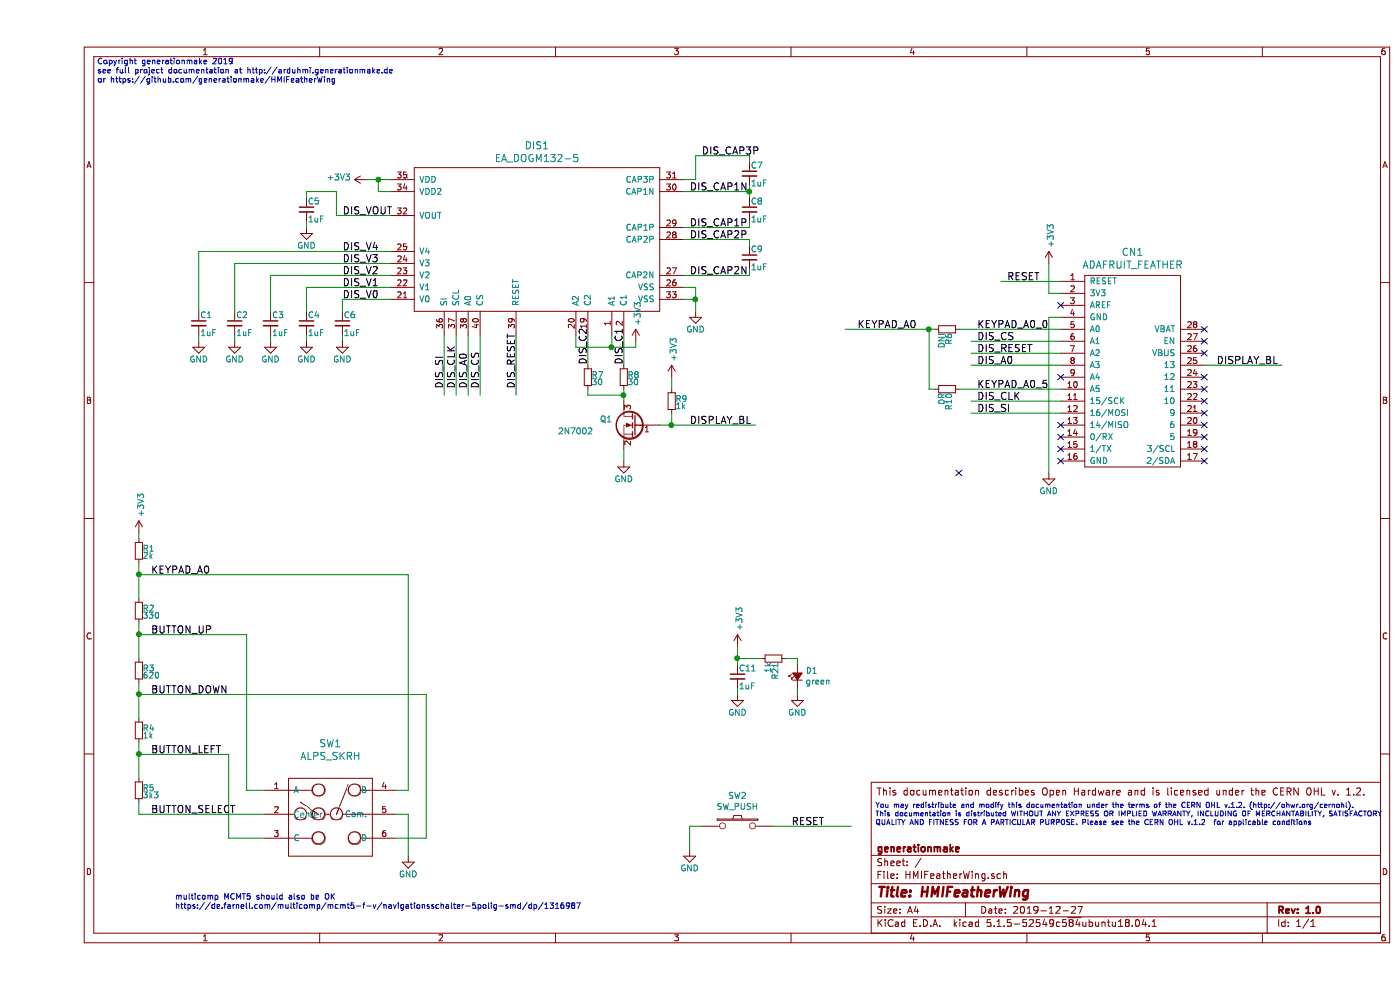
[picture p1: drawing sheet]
EESchema Schematic File Version 4
EELAYER 30 0
EELAYER END
$Descr A4 11693 8268
encoding utf-8
Sheet 1 1
Title "HMIFeatherWing"
Date "2019-12-27"
Rev "1.0"
Comp "generationmake"
Comment1 ""
Comment2 ""
Comment3 ""
Comment4 "This documentation describes Open Hardware and is licensed under the CERN OHL v. 1.2."
$EndDescr
Text Notes 500  700  0    47   ~ 0
Copyright generationmake 2019\nsee full project documentation at http://arduhmi.generationmake.de\nor https://github.com/generationmake/HMIFeatherWing
$Comp
L HMIFeatherWing-rescue:C_0603-ArduHMIShield-rescue-ArduHMIShield-rescue-MKRHMIShield-rescue-MKRHMIShield-rescue C7
U 1 1
P 5950 1450
F 0 "C7" H 5960 1520 50  0000 L CNN
F 1 "1uF" H 5960 1370 50  0000 L CNN
F 2 "capacitors:C_0603" H 5950 1300 50  0001 C CNN
F 3 "" H 5950 1450 50  0000 C CNN
	1    5950 1450
	1    0    0    -1  
$EndComp
$Comp
L HMIFeatherWing-rescue:C_0603-ArduHMIShield-rescue-ArduHMIShield-rescue-MKRHMIShield-rescue-MKRHMIShield-rescue C8
U 1 1
P 5950 1750
F 0 "C8" H 5960 1820 50  0000 L CNN
F 1 "1uF" H 5960 1670 50  0000 L CNN
F 2 "capacitors:C_0603" H 5950 1600 50  0001 C CNN
F 3 "" H 5950 1750 50  0000 C CNN
	1    5950 1750
	1    0    0    -1  
$EndComp
$Comp
L HMIFeatherWing-rescue:GND-ArduHMIShield-rescue-ArduHMIShield-rescue-MKRHMIShield-rescue-MKRHMIShield-rescue #PWR018
U 1 1
P 5500 2600
F 0 "#PWR018" H 5500 2350 50  0001 C CNN
F 1 "GND" H 5500 2450 50  0000 C CNN
F 2 "" H 5500 2600 50  0000 C CNN
F 3 "" H 5500 2600 50  0000 C CNN
	1    5500 2600
	1    0    0    -1  
$EndComp
$Comp
L HMIFeatherWing-rescue:R_1206-ArduHMIShield-rescue-ArduHMIShield-rescue-MKRHMIShield-rescue-MKRHMIShield-rescue R5
U 1 1
P 850 6600
F 0 "R5" H 880 6620 50  0000 L CNN
F 1 "3k3" H 880 6560 50  0000 L CNN
F 2 "resistors:R_0603" H 850 6450 50  0001 C CNN
F 3 "" H 850 6600 50  0000 C CNN
	1    850  6600
	1    0    0    -1  
$EndComp
$Comp
L HMIFeatherWing-rescue:R_1206-ArduHMIShield-rescue-ArduHMIShield-rescue-MKRHMIShield-rescue-MKRHMIShield-rescue R4
U 1 1
P 850 6100
F 0 "R4" H 880 6120 50  0000 L CNN
F 1 "1k" H 880 6060 50  0000 L CNN
F 2 "resistors:R_0603" H 850 5950 50  0001 C CNN
F 3 "" H 850 6100 50  0000 C CNN
	1    850  6100
	1    0    0    -1  
$EndComp
$Comp
L HMIFeatherWing-rescue:R_1206-ArduHMIShield-rescue-ArduHMIShield-rescue-MKRHMIShield-rescue-MKRHMIShield-rescue R3
U 1 1
P 850 5600
F 0 "R3" H 880 5620 50  0000 L CNN
F 1 "620" H 880 5560 50  0000 L CNN
F 2 "resistors:R_0603" H 850 5450 50  0001 C CNN
F 3 "" H 850 5600 50  0000 C CNN
	1    850  5600
	1    0    0    -1  
$EndComp
$Comp
L HMIFeatherWing-rescue:R_1206-ArduHMIShield-rescue-ArduHMIShield-rescue-MKRHMIShield-rescue-MKRHMIShield-rescue R2
U 1 1
P 850 5100
F 0 "R2" H 880 5120 50  0000 L CNN
F 1 "330" H 880 5060 50  0000 L CNN
F 2 "resistors:R_0603" H 850 4950 50  0001 C CNN
F 3 "" H 850 5100 50  0000 C CNN
	1    850  5100
	1    0    0    -1  
$EndComp
$Comp
L HMIFeatherWing-rescue:R_1206-ArduHMIShield-rescue-ArduHMIShield-rescue-MKRHMIShield-rescue-MKRHMIShield-rescue R1
U 1 1
P 850 4600
F 0 "R1" H 880 4620 50  0000 L CNN
F 1 "2k" H 880 4560 50  0000 L CNN
F 2 "resistors:R_0603" H 850 4450 50  0001 C CNN
F 3 "" H 850 4600 50  0000 C CNN
	1    850  4600
	1    0    0    -1  
$EndComp
Text Label 950  4800 0    60   ~ 0
KEYPAD_A0
$Comp
L HMIFeatherWing-rescue:R_1206-ArduHMIShield-rescue-ArduHMIShield-rescue-MKRHMIShield-rescue-MKRHMIShield-rescue R7
U 1 1
P 4600 3150
F 0 "R7" H 4630 3170 50  0000 L CNN
F 1 "30" H 4630 3110 50  0000 L CNN
F 2 "resistors:R_0603" H 4600 3000 50  0001 C CNN
F 3 "" H 4600 3150 50  0000 C CNN
	1    4600 3150
	1    0    0    -1  
$EndComp
$Comp
L HMIFeatherWing-rescue:Q_NMOS_GSD-ArduHMIShield-rescue-ArduHMIShield-rescue-MKRHMIShield-rescue-MKRHMIShield-rescue Q1
U 1 1
P 5000 3550
F 0 "Q1" H 5300 3600 50  0000 R CNN
F 1 "2N7002" H 5650 3500 50  0000 R CNN
F 2 "SOT_TO:SOT-23" H 5200 3650 50  0001 C CNN
F 3 "" H 5000 3550 50  0000 C CNN
	1    5000 3550
	-1   0    0    -1  
$EndComp
$Comp
L HMIFeatherWing-rescue:R_1206-ArduHMIShield-rescue-ArduHMIShield-rescue-MKRHMIShield-rescue-MKRHMIShield-rescue R9
U 1 1
P 5300 3350
F 0 "R9" H 5330 3370 50  0000 L CNN
F 1 "1k" H 5330 3310 50  0000 L CNN
F 2 "resistors:R_0603" H 5300 3200 50  0001 C CNN
F 3 "" H 5300 3350 50  0000 C CNN
	1    5300 3350
	1    0    0    -1  
$EndComp
$Comp
L HMIFeatherWing-rescue:GND-ArduHMIShield-rescue-ArduHMIShield-rescue-MKRHMIShield-rescue-MKRHMIShield-rescue #PWR015
U 1 1
P 4900 3850
F 0 "#PWR015" H 4900 3600 50  0001 C CNN
F 1 "GND" H 4900 3700 50  0000 C CNN
F 2 "" H 4900 3850 50  0000 C CNN
F 3 "" H 4900 3850 50  0000 C CNN
	1    4900 3850
	1    0    0    -1  
$EndComp
Wire Wire Line
	4900 3750 4900 3850
Wire Wire Line
	6000 3550 5300 3550
Wire Wire Line
	5300 3450 5300 3550
Connection ~ 5300 3550
Wire Wire Line
	5300 3250 5300 3150
Text Label 5450 3550 0    60   ~ 0
DISPLAY_BL
$Comp
L HMIFeatherWing-rescue:GND-ArduHMIShield-rescue-ArduHMIShield-rescue-MKRHMIShield-rescue-MKRHMIShield-rescue #PWR014
U 1 1
P 5450 7100
F 0 "#PWR014" H 5450 6850 50  0001 C CNN
F 1 "GND" H 5450 6950 50  0000 C CNN
F 2 "" H 5450 7100 50  0000 C CNN
F 3 "" H 5450 7100 50  0000 C CNN
	1    5450 7100
	1    0    0    -1  
$EndComp
Wire Wire Line
	5550 6900 5450 6900
Text Label 6300 6900 0    60   ~ 0
RESET
Wire Wire Line
	5300 3550 5200 3550
$Comp
L HMIFeatherWing-rescue:+3V3-power-supply-MKRHMIShield-rescue-MKRHMIShield-rescue #PWR013
U 1 1
P 2750 1500
F 0 "#PWR013" H 2750 1350 50  0001 C CNN
F 1 "+3V3" V 2765 1628 50  0000 L CNN
F 2 "" H 2750 1500 50  0000 C CNN
F 3 "" H 2750 1500 50  0000 C CNN
	1    2750 1500
	0    -1   -1   0   
$EndComp
$Comp
L HMIFeatherWing-rescue:C_0603-ArduHMIShield-rescue-ArduHMIShield-rescue-MKRHMIShield-rescue-MKRHMIShield-rescue C9
U 1 1
P 5950 2150
F 0 "C9" H 5960 2220 50  0000 L CNN
F 1 "1uF" H 5960 2070 50  0000 L CNN
F 2 "capacitors:C_0603" H 5950 2000 50  0001 C CNN
F 3 "" H 5950 2150 50  0000 C CNN
	1    5950 2150
	1    0    0    -1  
$EndComp
$Comp
L HMIFeatherWing-rescue:R_1206-ArduHMIShield-rescue-ArduHMIShield-rescue-MKRHMIShield-rescue-MKRHMIShield-rescue R8
U 1 1
P 4900 3150
F 0 "R8" H 4930 3170 50  0000 L CNN
F 1 "30" H 4930 3110 50  0000 L CNN
F 2 "resistors:R_0603" H 4900 3000 50  0001 C CNN
F 3 "" H 4900 3150 50  0000 C CNN
	1    4900 3150
	1    0    0    -1  
$EndComp
Wire Wire Line
	5400 2400 5500 2400
Wire Wire Line
	5500 2400 5500 2500
Wire Wire Line
	5400 2500 5500 2500
Connection ~ 5500 2500
Wire Wire Line
	5500 2500 5500 2600
Wire Wire Line
	5950 2300 5950 2250
Wire Wire Line
	5950 2000 5950 2050
Wire Wire Line
	5950 1900 5950 1850
Wire Wire Line
	5950 1550 5950 1600
Connection ~ 5950 1600
Wire Wire Line
	5950 1600 5950 1650
Wire Wire Line
	5950 1350 5950 1300
Wire Wire Line
	5500 1300 5500 1500
Wire Wire Line
	5500 1500 5400 1500
Wire Wire Line
	2950 1500 2850 1500
Wire Wire Line
	2950 1600 2850 1600
Wire Wire Line
	2850 1600 2850 1500
Connection ~ 2850 1500
Wire Wire Line
	2850 1500 2750 1500
$Comp
L HMIFeatherWing-rescue:C_0603-ArduHMIShield-rescue-ArduHMIShield-rescue-MKRHMIShield-rescue-MKRHMIShield-rescue C6
U 1 1
P 2550 2700
F 0 "C6" H 2560 2770 50  0000 L CNN
F 1 "1uF" H 2560 2620 50  0000 L CNN
F 2 "capacitors:C_0603" H 2550 2550 50  0001 C CNN
F 3 "" H 2550 2700 50  0000 C CNN
	1    2550 2700
	1    0    0    -1  
$EndComp
$Comp
L HMIFeatherWing-rescue:C_0603-ArduHMIShield-rescue-ArduHMIShield-rescue-MKRHMIShield-rescue-MKRHMIShield-rescue C4
U 1 1
P 2250 2700
F 0 "C4" H 2260 2770 50  0000 L CNN
F 1 "1uF" H 2260 2620 50  0000 L CNN
F 2 "capacitors:C_0603" H 2250 2550 50  0001 C CNN
F 3 "" H 2250 2700 50  0000 C CNN
	1    2250 2700
	1    0    0    -1  
$EndComp
$Comp
L HMIFeatherWing-rescue:C_0603-ArduHMIShield-rescue-ArduHMIShield-rescue-MKRHMIShield-rescue-MKRHMIShield-rescue C3
U 1 1
P 1950 2700
F 0 "C3" H 1960 2770 50  0000 L CNN
F 1 "1uF" H 1960 2620 50  0000 L CNN
F 2 "capacitors:C_0603" H 1950 2550 50  0001 C CNN
F 3 "" H 1950 2700 50  0000 C CNN
	1    1950 2700
	1    0    0    -1  
$EndComp
$Comp
L HMIFeatherWing-rescue:C_0603-ArduHMIShield-rescue-ArduHMIShield-rescue-MKRHMIShield-rescue-MKRHMIShield-rescue C2
U 1 1
P 1650 2700
F 0 "C2" H 1660 2770 50  0000 L CNN
F 1 "1uF" H 1660 2620 50  0000 L CNN
F 2 "capacitors:C_0603" H 1650 2550 50  0001 C CNN
F 3 "" H 1650 2700 50  0000 C CNN
	1    1650 2700
	1    0    0    -1  
$EndComp
$Comp
L HMIFeatherWing-rescue:C_0603-ArduHMIShield-rescue-ArduHMIShield-rescue-MKRHMIShield-rescue-MKRHMIShield-rescue C1
U 1 1
P 1350 2700
F 0 "C1" H 1360 2770 50  0000 L CNN
F 1 "1uF" H 1360 2620 50  0000 L CNN
F 2 "capacitors:C_0603" H 1350 2550 50  0001 C CNN
F 3 "" H 1350 2700 50  0000 C CNN
	1    1350 2700
	1    0    0    -1  
$EndComp
$Comp
L HMIFeatherWing-rescue:C_0603-ArduHMIShield-rescue-ArduHMIShield-rescue-MKRHMIShield-rescue-MKRHMIShield-rescue C5
U 1 1
P 2250 1750
F 0 "C5" H 2260 1820 50  0000 L CNN
F 1 "1uF" H 2260 1670 50  0000 L CNN
F 2 "capacitors:C_0603" H 2250 1600 50  0001 C CNN
F 3 "" H 2250 1750 50  0000 C CNN
	1    2250 1750
	1    0    0    -1  
$EndComp
$Comp
L HMIFeatherWing-rescue:GND-ArduHMIShield-rescue-ArduHMIShield-rescue-MKRHMIShield-rescue-MKRHMIShield-rescue #PWR06
U 1 1
P 1350 2850
F 0 "#PWR06" H 1350 2600 50  0001 C CNN
F 1 "GND" H 1350 2700 50  0000 C CNN
F 2 "" H 1350 2850 50  0000 C CNN
F 3 "" H 1350 2850 50  0000 C CNN
	1    1350 2850
	1    0    0    -1  
$EndComp
$Comp
L HMIFeatherWing-rescue:GND-ArduHMIShield-rescue-ArduHMIShield-rescue-MKRHMIShield-rescue-MKRHMIShield-rescue #PWR08
U 1 1
P 1650 2850
F 0 "#PWR08" H 1650 2600 50  0001 C CNN
F 1 "GND" H 1650 2700 50  0000 C CNN
F 2 "" H 1650 2850 50  0000 C CNN
F 3 "" H 1650 2850 50  0000 C CNN
	1    1650 2850
	1    0    0    -1  
$EndComp
$Comp
L HMIFeatherWing-rescue:GND-ArduHMIShield-rescue-ArduHMIShield-rescue-MKRHMIShield-rescue-MKRHMIShield-rescue #PWR09
U 1 1
P 1950 2850
F 0 "#PWR09" H 1950 2600 50  0001 C CNN
F 1 "GND" H 1950 2700 50  0000 C CNN
F 2 "" H 1950 2850 50  0000 C CNN
F 3 "" H 1950 2850 50  0000 C CNN
	1    1950 2850
	1    0    0    -1  
$EndComp
$Comp
L HMIFeatherWing-rescue:GND-ArduHMIShield-rescue-ArduHMIShield-rescue-MKRHMIShield-rescue-MKRHMIShield-rescue #PWR010
U 1 1
P 2250 2850
F 0 "#PWR010" H 2250 2600 50  0001 C CNN
F 1 "GND" H 2250 2700 50  0000 C CNN
F 2 "" H 2250 2850 50  0000 C CNN
F 3 "" H 2250 2850 50  0000 C CNN
	1    2250 2850
	1    0    0    -1  
$EndComp
$Comp
L HMIFeatherWing-rescue:GND-ArduHMIShield-rescue-ArduHMIShield-rescue-MKRHMIShield-rescue-MKRHMIShield-rescue #PWR012
U 1 1
P 2550 2850
F 0 "#PWR012" H 2550 2600 50  0001 C CNN
F 1 "GND" H 2550 2700 50  0000 C CNN
F 2 "" H 2550 2850 50  0000 C CNN
F 3 "" H 2550 2850 50  0000 C CNN
	1    2550 2850
	1    0    0    -1  
$EndComp
$Comp
L HMIFeatherWing-rescue:GND-ArduHMIShield-rescue-ArduHMIShield-rescue-MKRHMIShield-rescue-MKRHMIShield-rescue #PWR011
U 1 1
P 2250 1900
F 0 "#PWR011" H 2250 1650 50  0001 C CNN
F 1 "GND" H 2250 1750 50  0000 C CNN
F 2 "" H 2250 1900 50  0000 C CNN
F 3 "" H 2250 1900 50  0000 C CNN
	1    2250 1900
	1    0    0    -1  
$EndComp
Wire Wire Line
	3400 3300 3400 2800
Wire Wire Line
	3500 3300 3500 2800
Wire Wire Line
	3600 3300 3600 2800
Wire Wire Line
	3700 3300 3700 2800
Wire Wire Line
	4000 3300 4000 2800
Wire Wire Line
	2550 2500 2550 2600
Wire Wire Line
	2250 2400 2250 2600
Wire Wire Line
	1950 2300 1950 2600
Wire Wire Line
	1650 2200 1650 2600
Wire Wire Line
	1350 2100 1350 2600
Wire Wire Line
	1350 2800 1350 2850
Wire Wire Line
	1650 2800 1650 2850
Wire Wire Line
	1950 2850 1950 2800
Wire Wire Line
	2250 2800 2250 2850
Wire Wire Line
	2550 2850 2550 2800
Wire Wire Line
	2500 1800 2500 1600
Wire Wire Line
	2500 1600 2250 1600
Wire Wire Line
	2250 1600 2250 1650
Wire Wire Line
	2250 1850 2250 1900
Text Label 2550 2500 0    60   ~ 0
DIS_V0
Text Label 2550 2400 0    60   ~ 0
DIS_V1
Text Label 2550 2300 0    60   ~ 0
DIS_V2
Text Label 2550 2200 0    60   ~ 0
DIS_V3
Text Label 2550 2100 0    60   ~ 0
DIS_V4
Text Label 2550 1800 0    60   ~ 0
DIS_VOUT
Text Label 3400 3250 1    60   ~ 0
DIS_SI
Text Label 3500 3250 1    60   ~ 0
DIS_CLK
Text Label 3600 3250 1    60   ~ 0
DIS_A0
Text Label 3700 3250 1    60   ~ 0
DIS_CS
Text Label 4000 3250 1    60   ~ 0
DIS_RESET
Wire Wire Line
	2550 2500 2950 2500
Wire Wire Line
	2250 2400 2950 2400
Wire Wire Line
	1950 2300 2950 2300
Wire Wire Line
	1650 2200 2950 2200
Wire Wire Line
	1350 2100 2950 2100
Wire Wire Line
	4900 3250 4900 3300
Wire Wire Line
	4900 3300 4600 3300
Connection ~ 4900 3300
Wire Wire Line
	4900 3300 4900 3350
Wire Wire Line
	4600 3050 4600 2800
Wire Wire Line
	4900 2800 4900 3050
Wire Wire Line
	4600 3250 4600 3300
Text Label 4600 3050 1    60   ~ 0
DIS_C2
Text Label 4900 3050 1    60   ~ 0
DIS_C1
Wire Wire Line
	5000 2900 5000 2850
Wire Wire Line
	4800 2800 4800 2900
Connection ~ 4800 2900
Wire Wire Line
	4800 2900 5000 2900
Wire Wire Line
	4500 2800 4500 2900
Wire Wire Line
	4500 2900 4800 2900
Text Label 5450 2300 0    60   ~ 0
DIS_CAP2N
Text Label 5450 2000 0    60   ~ 0
DIS_CAP2P
Text Label 5450 1900 0    60   ~ 0
DIS_CAP1P
Text Label 5450 1600 0    60   ~ 0
DIS_CAP1N
Text Label 5550 1300 0    60   ~ 0
DIS_CAP3P
Wire Wire Line
	5500 1300 5950 1300
Wire Wire Line
	5400 1600 5950 1600
Wire Wire Line
	5400 1900 5950 1900
Wire Wire Line
	5400 2000 5950 2000
Wire Wire Line
	5400 2300 5950 2300
$Comp
L HMIFeatherWing-rescue:EA_DOGM132-5-displays-MKRHMIShield-rescue-MKRHMIShield-rescue DIS1
U 1 1
P 4100 2250
F 0 "DIS1" H 4175 3287 60  0000 C CNN
F 1 "EA_DOGM132-5" H 4175 3181 60  0000 C CNN
F 2 "displays:EA_DOGM081_162_163_132" H 4100 2800 60  0001 C CNN
F 3 "" H 4100 2250 60  0000 C CNN
	1    4100 2250
	1    0    0    -1  
$EndComp
$Comp
L HMIFeatherWing-rescue:C_0603-ArduHMIShield-rescue-ArduHMIShield-rescue-MKRHMIShield-rescue-MKRHMIShield-rescue C11
U 1 1
P 5850 5650
F 0 "C11" H 5860 5720 50  0000 L CNN
F 1 "1uF" H 5860 5570 50  0000 L CNN
F 2 "capacitors:C_0603" H 5850 5500 50  0001 C CNN
F 3 "" H 5850 5650 50  0000 C CNN
	1    5850 5650
	1    0    0    -1  
$EndComp
$Comp
L HMIFeatherWing-rescue:GND-ArduHMIShield-rescue-ArduHMIShield-rescue-MKRHMIShield-rescue-MKRHMIShield-rescue #PWR0101
U 1 1
P 5850 5800
F 0 "#PWR0101" H 5850 5550 50  0001 C CNN
F 1 "GND" H 5850 5650 50  0000 C CNN
F 2 "" H 5850 5800 50  0000 C CNN
F 3 "" H 5850 5800 50  0000 C CNN
	1    5850 5800
	1    0    0    -1  
$EndComp
$Comp
L HMIFeatherWing-rescue:+3V3-power-supply-MKRHMIShield-rescue-MKRHMIShield-rescue #PWR0103
U 1 1
P 5850 5400
F 0 "#PWR0103" H 5850 5250 50  0001 C CNN
F 1 "+3V3" V 5865 5528 50  0000 L CNN
F 2 "" H 5850 5400 50  0000 C CNN
F 3 "" H 5850 5400 50  0000 C CNN
	1    5850 5400
	1    0    0    -1  
$EndComp
Wire Wire Line
	5850 5800 5850 5750
Wire Wire Line
	5850 5550 5850 5500
Connection ~ 5850 5500
Wire Wire Line
	5850 5500 5850 5400
Text Label 950  5300 0    60   ~ 0
BUTTON_UP
Text Label 950  5800 0    60   ~ 0
BUTTON_DOWN
Text Label 950  6300 0    60   ~ 0
BUTTON_LEFT
Text Label 950  6800 0    60   ~ 0
BUTTON_SELECT
Wire Wire Line
	850  4800 850  4700
Connection ~ 850  4800
Wire Wire Line
	850  5000 850  4800
Wire Wire Line
	850  4500 850  4450
Wire Wire Line
	850  5200 850  5300
Wire Wire Line
	850  5700 850  5800
Wire Wire Line
	850  6200 850  6300
Wire Wire Line
	850  6800 850  6700
Connection ~ 850  6300
Wire Wire Line
	850  6300 850  6500
Connection ~ 850  5800
Wire Wire Line
	850  5800 850  6000
Connection ~ 850  5300
Wire Wire Line
	850  5300 850  5500
$Comp
L HMIFeatherWing-rescue:R_1206-ArduHMIShield-rescue-ArduHMIShield-rescue-MKRHMIShield-rescue-MKRHMIShield-rescue R21
U 1 1
P 6150 5500
F 0 "R21" H 6180 5520 50  0000 L CNN
F 1 "1k" H 6180 5460 50  0000 L CNN
F 2 "resistors:R_0603" H 6150 5350 50  0001 C CNN
F 3 "" H 6150 5500 50  0000 C CNN
	1    6150 5500
	0    1    1    0   
$EndComp
$Comp
L HMIFeatherWing-rescue:Led_Small-devices-MKRHMIShield-rescue-MKRHMIShield-rescue D1
U 1 1
P 6350 5650
F 0 "D1" V 6396 5582 50  0000 R CNN
F 1 "green" V 6305 5582 50  0000 R CNN
F 2 "LEDs:LED_0603" V 6350 5650 50  0001 C CNN
F 3 "" V 6350 5650 50  0000 C CNN
	1    6350 5650
	0    -1   -1   0   
$EndComp
$Comp
L HMIFeatherWing-rescue:GND-ArduHMIShield-rescue-ArduHMIShield-rescue-MKRHMIShield-rescue-MKRHMIShield-rescue #PWR030
U 1 1
P 6350 5800
F 0 "#PWR030" H 6350 5550 50  0001 C CNN
F 1 "GND" H 6350 5650 50  0000 C CNN
F 2 "" H 6350 5800 50  0000 C CNN
F 3 "" H 6350 5800 50  0000 C CNN
	1    6350 5800
	1    0    0    -1  
$EndComp
Wire Wire Line
	6050 5500 5850 5500
Wire Wire Line
	6250 5500 6350 5500
Wire Wire Line
	6350 5500 6350 5550
Wire Wire Line
	6350 5750 6350 5800
Wire Wire Line
	2500 1800 2950 1800
Text Notes 7000 6900 0    43   ~ 0
You may redistribute and modify this documentation under the terms of the CERN OHL v.1.2. (http://ohwr.org/cernohl). \nThis documentation is distributed WITHOUT ANY EXPRESS OR IMPLIED WARRANTY, INCLUDING OF MERCHANTABILITY, SATISFACTORY \nQUALITY AND FITNESS FOR A PARTICULAR PURPOSE. Please see the CERN OHL v.1.2  for applicable conditions
$Comp
L HMIFeatherWing-rescue:+3V3-power-supply-MKRHMIShield-rescue-MKRHMIShield-rescue #PWR0102
U 1 1
P 850 4450
F 0 "#PWR0102" H 850 4300 50  0001 C CNN
F 1 "+3V3" V 865 4578 50  0000 L CNN
F 2 "" H 850 4450 50  0000 C CNN
F 3 "" H 850 4450 50  0000 C CNN
	1    850  4450
	1    0    0    -1  
$EndComp
$Comp
L HMIFeatherWing-rescue:+3V3-power-supply-MKRHMIShield-rescue-MKRHMIShield-rescue #PWR0104
U 1 1
P 5300 3150
F 0 "#PWR0104" H 5300 3000 50  0001 C CNN
F 1 "+3V3" V 5315 3278 50  0000 L CNN
F 2 "" H 5300 3150 50  0000 C CNN
F 3 "" H 5300 3150 50  0000 C CNN
	1    5300 3150
	1    0    0    -1  
$EndComp
Text Label 7850 3450 0    60   ~ 0
DIS_SI
Text Label 7850 3350 0    60   ~ 0
DIS_CLK
Text Label 6850 2750 0    60   ~ 0
KEYPAD_A0
Text Label 8100 2350 0    60   ~ 0
RESET
$Comp
L HMIFeatherWing-rescue:GND-ArduHMIShield-rescue-ArduHMIShield-rescue-MKRHMIShield-rescue-MKRHMIShield-rescue #PWR0105
U 1 1
P 8450 3950
F 0 "#PWR0105" H 8450 3700 50  0001 C CNN
F 1 "GND" H 8450 3800 50  0000 C CNN
F 2 "" H 8450 3950 50  0000 C CNN
F 3 "" H 8450 3950 50  0000 C CNN
	1    8450 3950
	1    0    0    -1  
$EndComp
$Comp
L HMIFeatherWing-rescue:+3V3-power-supply-MKRHMIShield-rescue-MKRHMIShield-rescue #PWR0106
U 1 1
P 8450 2200
F 0 "#PWR0106" H 8450 2050 50  0001 C CNN
F 1 "+3V3" V 8465 2328 50  0000 L CNN
F 2 "" H 8450 2200 50  0000 C CNN
F 3 "" H 8450 2200 50  0000 C CNN
	1    8450 2200
	1    0    0    -1  
$EndComp
Text Label 7850 2850 0    60   ~ 0
DIS_CS
Text Label 7850 3050 0    60   ~ 0
DIS_A0
Text Label 7850 2950 0    60   ~ 0
DIS_RESET
Text Label 9850 3050 0    60   ~ 0
DISPLAY_BL
$Comp
L mechanical-switches:ALPS_SKRH SW1
U 1 1
P 1900 7150
F 0 "SW1" H 2450 8093 60  0000 C CNN
F 1 "ALPS_SKRH" H 2450 7987 60  0000 C CNN
F 2 "mechanical-switches:ALPS_SKRH" H 2450 7881 60  0001 C CNN
F 3 "" H 2750 7200 60  0000 C CNN
	1    1900 7150
	1    0    0    -1  
$EndComp
Wire Wire Line
	850  6800 1900 6800
Wire Wire Line
	1900 6600 1750 6600
Wire Wire Line
	1750 6600 1750 5300
Wire Wire Line
	1750 5300 850  5300
Wire Wire Line
	1900 7000 1600 7000
Wire Wire Line
	1600 7000 1600 6300
Wire Wire Line
	1600 6300 850  6300
Wire Wire Line
	3000 6600 3100 6600
Wire Wire Line
	3100 6600 3100 4800
Wire Wire Line
	3100 4800 850  4800
Wire Wire Line
	3000 7000 3250 7000
Wire Wire Line
	3250 7000 3250 5800
Wire Wire Line
	3250 5800 850  5800
$Comp
L HMIFeatherWing-rescue:GND-ArduHMIShield-rescue-ArduHMIShield-rescue-MKRHMIShield-rescue-MKRHMIShield-rescue #PWR0107
U 1 1
P 3100 7150
F 0 "#PWR0107" H 3100 6900 50  0001 C CNN
F 1 "GND" H 3100 7000 50  0000 C CNN
F 2 "" H 3100 7150 50  0000 C CNN
F 3 "" H 3100 7150 50  0000 C CNN
	1    3100 7150
	1    0    0    -1  
$EndComp
Wire Wire Line
	3000 6800 3100 6800
Wire Wire Line
	3100 6800 3100 7150
Text Notes 1150 7600 0    47   ~ 0
multicomp MCMT5 should also be OK\nhttps://de.farnell.com/multicomp/mcmt5-f-v/navigationsschalter-5polig-smd/dp/1316987
$Comp
L MODULE_compute:ADAFRUIT_FEATHER CN1
U 1 1
P 9150 3100
F 0 "CN1" H 9150 4097 60  0000 C CNN
F 1 "ADAFRUIT_FEATHER" H 9150 3991 60  0000 C CNN
F 2 "MODULE_compute:ADAFRUIT_FEATHER_HOLES" H 9300 3850 60  0001 C CNN
F 3 "" H 9150 2900 60  0000 C CNN
	1    9150 3100
	1    0    0    -1  
$EndComp
Wire Wire Line
	8550 2650 8450 2650
Wire Wire Line
	8050 2350 8550 2350
Wire Wire Line
	8550 2450 8450 2450
Wire Wire Line
	8450 2450 8450 2200
Wire Wire Line
	7800 3350 8550 3350
Wire Wire Line
	7800 3450 8550 3450
Wire Wire Line
	10400 3050 9750 3050
NoConn ~ 8550 2550
NoConn ~ 8550 3150
NoConn ~ 8550 3550
NoConn ~ 8550 3650
NoConn ~ 8550 3750
NoConn ~ 9750 3850
NoConn ~ 9750 3750
NoConn ~ 9750 3650
NoConn ~ 9750 3550
NoConn ~ 9750 3450
NoConn ~ 9750 2950
NoConn ~ 9750 2850
NoConn ~ 9750 2750
Wire Wire Line
	8450 2650 8450 3950
NoConn ~ 8550 3850
NoConn ~ 7700 3950
$Comp
L HMIFeatherWing-rescue:R_1206-ArduHMIShield-rescue-ArduHMIShield-rescue-MKRHMIShield-rescue-MKRHMIShield-rescue R6
U 1 1
P 7600 2750
F 0 "R6" H 7630 2770 50  0000 L CNN
F 1 "DNI" H 7630 2710 50  0000 L CNN
F 2 "resistors:R_0603" H 7600 2600 50  0001 C CNN
F 3 "" H 7600 2750 50  0000 C CNN
	1    7600 2750
	0    1    1    0   
$EndComp
$Comp
L HMIFeatherWing-rescue:R_1206-ArduHMIShield-rescue-ArduHMIShield-rescue-MKRHMIShield-rescue-MKRHMIShield-rescue R10
U 1 1
P 7600 3250
F 0 "R10" H 7630 3270 50  0000 L CNN
F 1 "0R" H 7630 3210 50  0000 L CNN
F 2 "resistors:R_0603" H 7600 3100 50  0001 C CNN
F 3 "" H 7600 3250 50  0000 C CNN
	1    7600 3250
	0    1    1    0   
$EndComp
Wire Wire Line
	6750 2750 7450 2750
Wire Wire Line
	7450 2750 7450 3250
Wire Wire Line
	7450 3250 7500 3250
Connection ~ 7450 2750
Wire Wire Line
	7450 2750 7500 2750
Wire Wire Line
	7700 3250 8550 3250
Wire Wire Line
	7700 2750 8550 2750
Text Label 7850 3250 0    60   ~ 0
KEYPAD_A0_5
Text Label 7850 2750 0    60   ~ 0
KEYPAD_A0_0
Wire Wire Line
	7800 3050 8550 3050
Wire Wire Line
	7800 2950 8550 2950
Wire Wire Line
	7800 2850 8550 2850
NoConn ~ 9750 3350
NoConn ~ 9750 3250
NoConn ~ 9750 3150
$Comp
L devices:SW_PUSH SW2
U 1 1
P 5850 6900
F 0 "SW2" H 5850 7155 50  0000 C CNN
F 1 "SW_PUSH" H 5850 7064 50  0000 C CNN
F 2 "mechanical-switches:smd_push" H 5850 7063 50  0001 C CNN
F 3 "" H 5850 6900 50  0000 C CNN
	1    5850 6900
	1    0    0    -1  
$EndComp
Wire Wire Line
	6150 6900 6800 6900
Wire Wire Line
	5450 6900 5450 7100
$Comp
L HMIFeatherWing-rescue:+3V3-power-supply-MKRHMIShield-rescue-MKRHMIShield-rescue #PWR0108
U 1 1
P 5000 2850
F 0 "#PWR0108" H 5000 2700 50  0001 C CNN
F 1 "+3V3" V 5015 2978 50  0000 L CNN
F 2 "" H 5000 2850 50  0000 C CNN
F 3 "" H 5000 2850 50  0000 C CNN
	1    5000 2850
	1    0    0    -1  
$EndComp
$EndSCHEMATC
